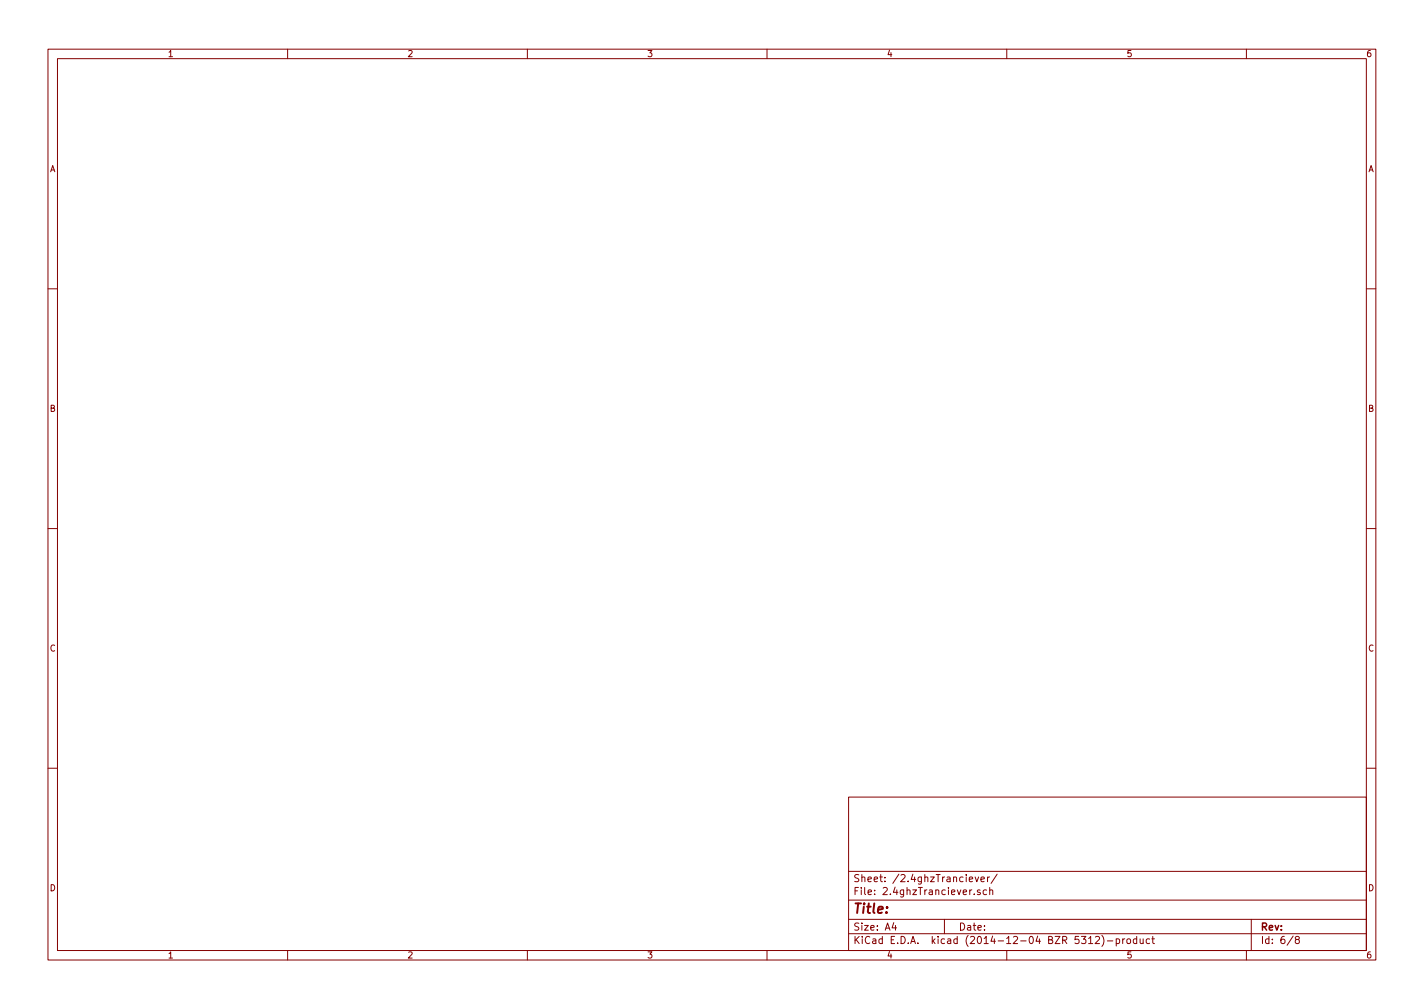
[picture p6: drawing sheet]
<svg xmlns="http://www.w3.org/2000/svg" width="297mm" height="210mm" viewBox="0 0 297 210" stroke-linecap="round" stroke-linejoin="round" font-family="sans-serif">
<g fill="none" stroke="#840000" stroke-width=".21">
<path d="M10 10.3h277v189.9h-277zM12 12.2h273v186.1h-273zM60 10.3v1.9M110 10.3v1.9M160 10.3v1.9M210 10.3v1.9M260 10.3v1.9M10 60.2h2M285 60.2h2M10 110.3h2M285 110.3h2M10 160.2h2"/>
<path d="M177 166.3h108v32h-108zM285 160.2h2M60 198.3v1.9M110 198.3v1.9M160 198.3v1.9M177 194.8h108M177 191.8h108M177 187.8h108M177 181.8h108M186.4 192.5l-.3 1h.9M186.8 193v1M197 191.8v3"/>
<path d="M202.2 183.4l.7-.1-.1-.3-.4-.1-.2 .2 .1 .7h.5M203.2 186.5v.1M203.4 182.9l.4 1 .3-1M204.4 185.7l-.3-.1-.2 .2v.2l.5 .2v.3h-.5M204.6 183.4l.7-.1v-.3l-.4-.1-.3 .2 .1 .7h.6M205.8 185.7l-.4-.1-.3 .3 .1 .6 .2 .1 .4-.1M206 182.9v1M206.4 182.9l-.4 .3M206.5 185.7l.2-.1 .3 .1 .1 .9M206.5 185.1v1.5M208 182.3l-1.3 2M210 198.3v1.9"/>
<path d="M227.1 195.8l.4-.5v1.5M227.1 196.8h.8M228.5 195.5l.6-.2 .3 .5-1 1h1M229.8 195.1a1.71 1.71 0 0 1 0 2.3M231 196.3h1.1M232.8 195.9l.5-.1 .3 .3-.2 .6h-.6M232.8 195.8v1.5M234.2 195.8v1M234.6 195.8l-.4 .3M235.1 196l.2-.2 .5 .2v.5l-.1 .2-.4 .1-.2-.1zM237.1 195.9l-.4-.1-.3 .3 .1 .6 .2 .1 .4-.1M237.1 195.3v1.5"/>
<path d="M237.8 195.8l.1 .9 .4 .1 .2-.1M238.5 195.8v1M239.8 195.9l-.4-.1-.3 .3 .1 .6 .2 .1 .4-.1M240.3 195.8h.5M240.5 195.3v1.3l.3 .2M260 198.3v1.9M261 191.8v6.5M269.7 195.2l-1.2 2M270.5 196l-.3-.3 .1-.2 .2-.2 .4 .1 .1 .2v.2l-.5 .2-.3 .3 .1 .4 .2 .1h.3l.2-.3v-.2l-.2-.3"/>
</g>
<text font-size="2.8" fill="#840000" x="178" y="190.5">Title:</text>
<g font-size="2.1" fill="#840000">
<text x="178" y="184">Sheet: /2.4ghzTranciever/</text>
<text x="178" y="186.7">File: 2.4ghzTranciever.sch</text>
<text x="178" y="196.9">KiCad E.D.A. kicad (2014-12-04 BZR 5312)-product</text>
<text x="178" y="194.1">Size: A4</text>
<text x="200" y="194.1">Date:</text>
<text x="263" y="194.1">Rev:</text>
<text x="263" y="196.9">Id: 6/8</text>
</g>
<g font-size="1.8" fill="#840000">
<text x="35" y="11.9">1</text>
<text x="85" y="11.9">2</text>
<text x="135" y="11.9">3</text>
<text x="185" y="11.9">4</text>
<text x="235" y="11.9">5</text>
<text x="285" y="11.9">6</text>
<text x="10.4" y="35.9">A</text>
<text x="285.4" y="35.9">A</text>
<text x="10.4" y="85.9">B</text>
<text x="285.4" y="85.9">B</text>
<text x="10.4" y="135.9">C</text>
<text x="285.4" y="135.9">C</text>
<text x="10.4" y="185.9">D</text>
<text x="285.4" y="185.9">D</text>
<text x="35" y="199.9">1</text>
<text x="85" y="199.9">2</text>
<text x="135" y="199.9">3</text>
<text x="185" y="199.9">4</text>
<text x="235" y="199.9">5</text>
<text x="285" y="199.9">6</text>
</g>
</svg>
